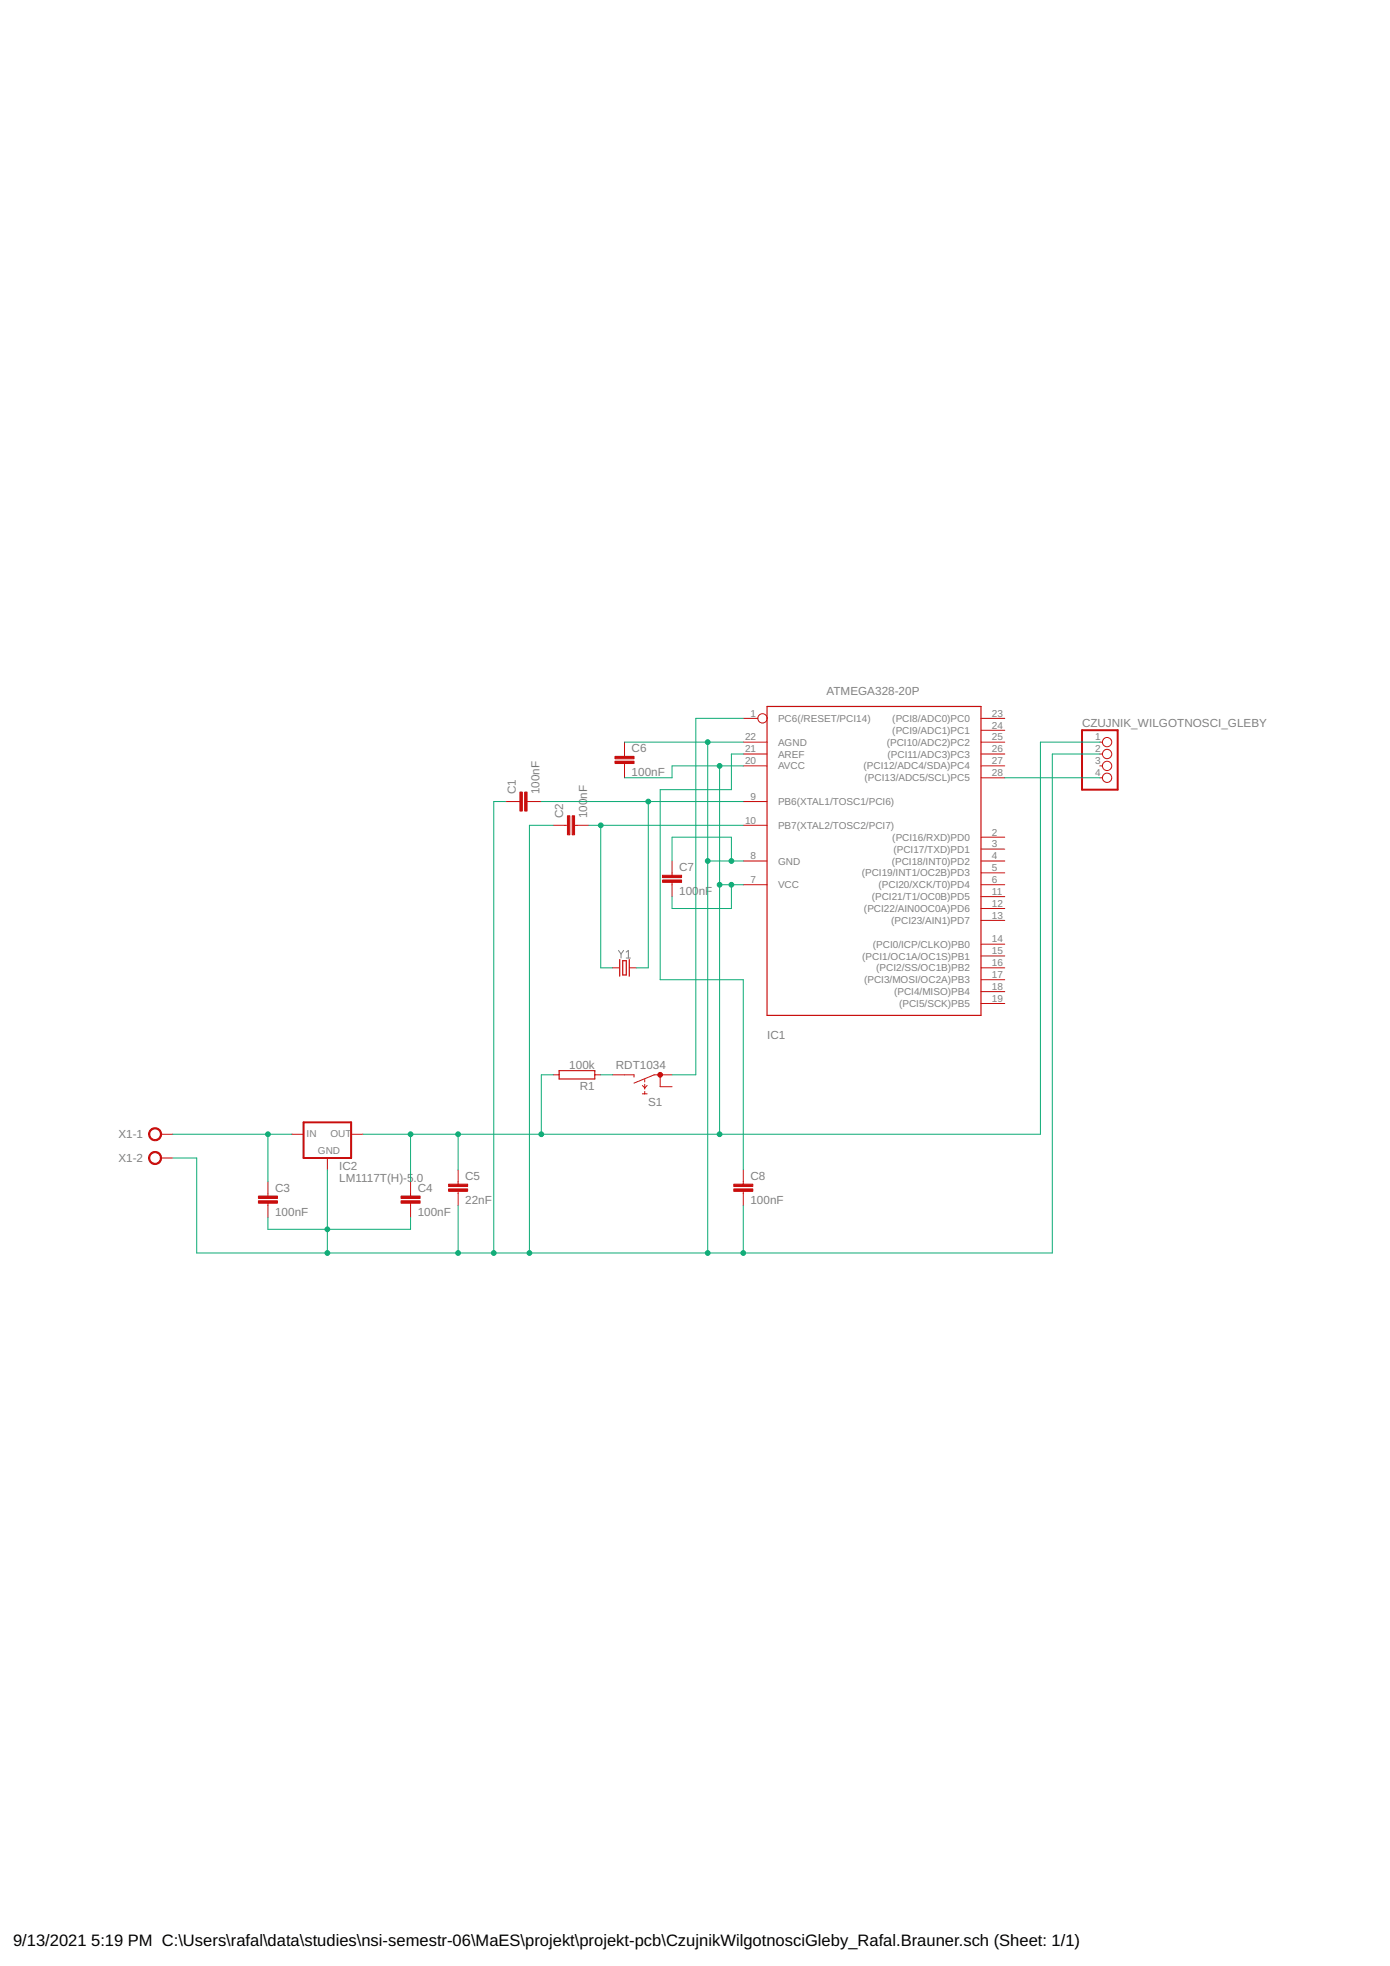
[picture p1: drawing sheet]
<svg xmlns="http://www.w3.org/2000/svg" width="297mm" height="420mm" viewBox="0 0 297 420" stroke-linecap="round" stroke-linejoin="round" font-family="sans-serif">
<path d="M132.2 203.1l.5 .8M132.7 203.9v.8M133.3 203.1l-.6 .8M133.8 203.5l.5-.4v1.6M133.8 204.7h.9" fill="none" stroke="#808080" stroke-width=".21"/>
<path d="M231.2 156.1h7.6v12.7h-7.6zM64.9 239.9h10.1v7.6h-10.1z" fill="none" stroke="#c90d0c" stroke-width=".42"/>
<g fill="none" stroke="#c90d0c" stroke-width=".21">
<path d="M133.5 158.6v3M158.8 158.6h5.1M158.8 153.5h3.1M209.6 158.6h5.1M209.6 156.1h5.1M209.6 153.5h5.1M235 158.6h.6M108.1 171.3h3M112.6 171.3h3.1M118.2 176.4h3.1M122.8 176.4h3M133.5 163.2v3"/>
<path d="M158.8 176.4h5.1M158.8 171.3h5.1M158.8 161.1h5.1M158.8 163.7h5.1M209.6 161.1h5.1M209.6 163.7h5.1M209.6 178.9h5.1M209.6 166.2h5.1M235 161.1h.6M235 163.7h.6M235 166.2h.6M143.6 184v3"/>
<path d="M143.6 188.6v3M158.8 184h5.1M158.8 189.1h5.1M209.6 184h5.1M209.6 189.1h5.1M209.6 196.7h5.1M209.6 194.2h5.1M209.6 191.6h5.1M209.6 186.5h5.1M209.6 181.5h5.1M130.9 206.8h1.5M134.5 206.8h1.5"/>
<path d="M209.6 206.8h5.1M209.6 214.5h5.1M209.6 211.9h5.1M209.6 209.4h5.1M209.6 204.3h5.1M209.6 201.8h5.1M118.2 229.7h1.3M127.1 229.7h1.3M130.9 229.7h4.6v.5M137.3 233.8h1M137.3 232l.5 .5 .5-.5M137.8 230.7v.5"/>
<path d="M137.8 231.7v1M137.8 233.3v.5M141.1 229.7v2.5h2.5M143.6 229.7h-3.8l-4.3 1.8M34.4 242.4h2.6M34.4 247.5h2.6M57.3 252.6v3M57.3 257.1v3.1M62.3 242.4h2.6M70 247.5v2.5M75 242.4h2.6M87.7 252.6v3"/>
<path d="M87.7 257.1v3.1M97.9 250v3.1M97.9 254.6v3M158.8 250v3.1M158.8 254.6v3"/>
<circle cx="162.9" cy="153.5" r=".99"/>
<circle cx="236.6" cy="158.6" r=".99"/>
<circle cx="236.6" cy="163.7" r=".99"/>
<circle cx="236.6" cy="161.1" r=".99"/>
<circle cx="236.6" cy="166.2" r=".99"/>
</g>
<g fill="#c90d0c" stroke="#c90d0c" stroke-width=".21">
<path d="M32.1 241.4a1.39 1.39 0 0 1 2.2 .3 1.39 1.39 0 0 1-.8 2 1.39 1.39 0 0 1-1.8-1.3h.3a1.14 1.14 0 0 1 1.7-1 1.14 1.14 0 0 1 .1 2 1.14 1.14 0 0 1-1.8-.7v-.3h-.3z" fill-rule="evenodd"/>
<path d="M32.1 246.5a1.39 1.39 0 0 1 2.2 .3 1.39 1.39 0 0 1-.8 2 1.39 1.39 0 0 1-1.8-1.3h.3a1.14 1.14 0 0 1 1.7-1 1.14 1.14 0 0 1 .1 1.9 1.14 1.14 0 0 1-1.8-.6v-.3h-.3z" fill-rule="evenodd"/>
<circle cx="141.1" cy="229.7" r=".51"/>
</g>
<path d="M163.9 151h45.7v66h-45.7zM132.4 205.1v3.5M133.1 205.3h.7v3.1h-.7zM134.5 205.1v3.5M119.5 228.8h7.6v1.8h-7.6z" fill="none" stroke="#c90d0c" stroke-width=".25"/>
<g fill="#c90d0c" stroke="#c90d0c" stroke-width=".21">
<path d="M111.1 169.3h.5v4h-.5z"/>
<path d="M112.1 169.3h.5v4h-.5z"/>
<path d="M121.3 174.3h.5v4.1h-.5z"/>
<path d="M122.3 174.3h.5v4.1h-.5z"/>
<path d="M55.2 255.6h4.1v.5h-4.1z"/>
<path d="M55.2 256.6h4.1v.5h-4.1z"/>
<path d="M85.7 255.6h4.1v.5h-4.1z"/>
<path d="M85.7 256.6h4.1v.5h-4.1z"/>
<path d="M95.9 253.1h4v.5h-4z"/>
<path d="M95.9 254.1h4v.5h-4z"/>
<path d="M131.4 161.6h4.1v.6h-4.1z"/>
<path d="M131.4 162.7h4.1v.5h-4.1z"/>
<path d="M141.6 187h4v.6h-4z"/>
<path d="M141.6 188.1h4v.5h-4z"/>
<path d="M156.8 253.1h4.1v.5h-4.1z"/>
<path d="M156.8 254.1h4.1v.5h-4.1z"/>
</g>
<g fill="none" stroke="#0dab76" stroke-width=".21">
<path d="M133.5 158.6h25.3M151.2 158.6v109.2M158.8 153.5h-10.1v76.2h-5.1M235 158.6h-12.7v83.8h-144.7M108.1 171.3h-2.6v96.5M115.7 171.3h43.1M118.2 176.4h-5.1v91.4M125.8 176.4h33M128.4 176.4v30.4h2.5M138.5 171.3v35.5h-2.5M153.8 163.7v78.7M158.8 163.7h-15.2v2.5h-10.1"/>
<path d="M158.8 161.1h-2.5v7.7h-15.2v40.6h17.7v40.6M214.7 166.2h20.3M235 161.1h-10.1v106.7h-182.9v-20.3h-5M143.6 184v-5.1h12.7v5.1M151.2 184h7.6M153.8 189.1h5M156.3 189.1v5.1h-12.7v-2.6M118.2 229.7h-2.5v12.7M128.4 229.7h2.5M37 242.4h25.3M57.3 242.4v10.2M70 250v17.8"/>
<path d="M87.7 242.4v10.2M97.9 242.4v7.6M97.9 257.6v10.2M158.8 257.6v10.2M57.3 260.2v2.5h30.4v-2.5"/>
</g>
<g fill="#0dab76" stroke="#0dab76" stroke-width=".21">
<circle cx="57.3" cy="242.4" r=".51"/>
<circle cx="138.5" cy="171.3" r=".51"/>
<circle cx="128.4" cy="176.4" r=".51"/>
<circle cx="115.7" cy="242.4" r=".51"/>
<circle cx="153.8" cy="189.1" r=".51"/>
<circle cx="153.8" cy="242.4" r=".51"/>
<circle cx="87.7" cy="242.4" r=".51"/>
<circle cx="97.9" cy="242.4" r=".51"/>
<circle cx="153.8" cy="163.7" r=".51"/>
<circle cx="156.3" cy="189.1" r=".51"/>
<circle cx="70" cy="267.8" r=".51"/>
<circle cx="151.2" cy="184" r=".51"/>
<circle cx="113.1" cy="267.8" r=".51"/>
<circle cx="151.2" cy="267.8" r=".51"/>
<circle cx="105.5" cy="267.8" r=".51"/>
<circle cx="70" cy="262.7" r=".51"/>
<circle cx="97.9" cy="267.8" r=".51"/>
<circle cx="151.2" cy="158.6" r=".51"/>
<circle cx="156.3" cy="184" r=".51"/>
<circle cx="158.8" cy="267.8" r=".51"/>
</g>
<g font-size="3.5">
<text x="2.8" y="416">9/13/2021</text>
<text x="19.5" y="416">5:19 PM C:\Users\rafal\data\studies\nsi-semestr-06\MaES\projekt\projekt-pcb\CzujnikWilgotnosciGleby_Rafal.Brauner.sch (Sheet: 1/1)</text>
</g>
<g font-size="2.5" fill="#808080">
<text x="176.6" y="148.4">ATMEGA328-20P</text>
<text x="231.2" y="155.4">CZUJNIK_WILGOTNOSCI_GLEBY</text>
<text x="135" y="160.8">C6</text>
<text x="135" y="165.8">100nF</text>
<text x="110.2" y="169.8" transform="rotate(-90 110.2 169.8)">C1</text>
<text x="115.3" y="169.8" transform="rotate(-90 115.3 169.8)">100nF</text>
<text x="125.5" y="170.7" transform="rotate(-90 125.5 170.7)">nF</text>
<text x="120.4" y="174.9" transform="rotate(-90 120.4 174.9)">C2</text>
<text x="125.5" y="174.9" transform="rotate(-90 125.5 174.9)">100</text>
<text x="145.1" y="191.2">100</text>
<text x="145.1" y="186.2">C7</text>
<text x="149.3" y="191.2">nF</text>
<text x="163.9" y="222.1">IC1</text>
<text x="121.7" y="228.6">100k</text>
<text x="123.9" y="232.9">R1</text>
<text x="131.6" y="228.4">RDT1034</text>
<text x="138.5" y="236.3">S1</text>
<text x="25.3" y="243.3">X1-1</text>
<text x="25.3" y="248.4">X1-2</text>
<text x="72.5" y="250">IC2</text>
<text x="58.8" y="254.7">C3</text>
<text x="72.5" y="252.6">LM1117T(H)-5</text>
<text x="88.4" y="252.6">.0</text>
<text x="89.3" y="254.7">C4</text>
<text x="99.4" y="257.3">22nF</text>
<text x="99.4" y="252.2">C5</text>
<text x="160.4" y="257.3">100nF</text>
<text x="160.4" y="252.2">C8</text>
<text x="58.8" y="259.8">100nF</text>
<text x="89.3" y="259.8">100nF</text>
</g>
<g font-size="2.1" fill="#808080">
<text x="160.4" y="153.2">1</text>
<text x="166.3" y="154.3">PC6(/RESET/PCI14)</text>
<text x="190.7" y="154.3">(PCI8/ADC0)PC0</text>
<text x="212" y="155.7">24</text>
<text x="212" y="153.2">23</text>
<text x="159.2" y="158.3">22</text>
<text x="159.2" y="160.8">21</text>
<text x="166.3" y="159.4">AGND</text>
<text x="166.3" y="161.9">AREF</text>
<text x="189.5" y="159.4">(PCI10/ADC2)PC2</text>
<text x="189.6" y="161.9">(PCI11/ADC3)PC3</text>
<text x="190.7" y="156.8">(PCI9/ADC1)PC1</text>
<text x="212" y="160.8">26</text>
<text x="212" y="158.3">25</text>
<text x="234" y="158.3">1</text>
<text x="234" y="160.8">2</text>
<text x="159.2" y="163.3">20</text>
<text x="166.3" y="164.4">AVCC</text>
<text x="184.5" y="164.4">(PCI12/ADC4/SDA)PC4</text>
<text x="184.8" y="167">(PCI13/ADC5/SCL)PC5</text>
<text x="212" y="165.9">28</text>
<text x="212" y="163.3">27</text>
<text x="234" y="163.3">3</text>
<text x="234" y="165.9">4</text>
<text x="160.4" y="170.9">9</text>
<text x="166.3" y="172.1">PB6(XTAL1/TOSC1/PCI6)</text>
<text x="159.2" y="176">10</text>
<text x="166.3" y="177.1">PB7(XTAL2/TOSC2/PCI7)</text>
<text x="190.7" y="179.7">(PCI16/RXD)PD0</text>
<text x="212" y="178.6">2</text>
<text x="160.4" y="183.6">8</text>
<text x="166.3" y="184.8">GND</text>
<text x="190.6" y="184.8">(PCI18/INT0)PD2</text>
<text x="190.9" y="182.2">(PCI17/TXD)PD1</text>
<text x="212" y="183.6">4</text>
<text x="212" y="181.1">3</text>
<text x="160.4" y="188.7">7</text>
<text x="166.3" y="189.8">VCC</text>
<text x="184.1" y="187.3">(PCI19/INT1/OC2B)PD3</text>
<text x="187.7" y="189.8">(PCI20/XCK/T0)PD4</text>
<text x="212" y="191.3">11</text>
<text x="212" y="188.7">6</text>
<text x="212" y="186.2">5</text>
<text x="184.6" y="194.9">(PCI22/AIN0OC0A)PD6</text>
<text x="186.3" y="192.4">(PCI21/T1/OC0B)PD5</text>
<text x="190.4" y="197.5">(PCI23/AIN1)PD7</text>
<text x="212" y="196.3">13</text>
<text x="212" y="193.8">12</text>
<text x="186.5" y="202.5">(PCI0/ICP/CLKO)PB0</text>
<text x="212" y="204">15</text>
<text x="212" y="201.4">14</text>
<text x="184.3" y="205.1">(PCI1/OC1A/OC1S)PB1</text>
<text x="187.3" y="207.6">(PCI2/SS/OC1B)PB2</text>
<text x="212" y="209">17</text>
<text x="212" y="206.5">16</text>
<text x="184.6" y="210.2">(PCI3/MOSI/OC2A)PB3</text>
<text x="191.1" y="212.7">(PCI4/MISO)PB4</text>
<text x="192.1" y="215.2">(PCI5/SCK)PB5</text>
<text x="212" y="214.1">19</text>
<text x="212" y="211.6">18</text>
<text x="65.5" y="243">IN</text>
<text x="70.6" y="243">OUT</text>
<text x="67.9" y="246.7">GND</text>
</g>
</svg>
